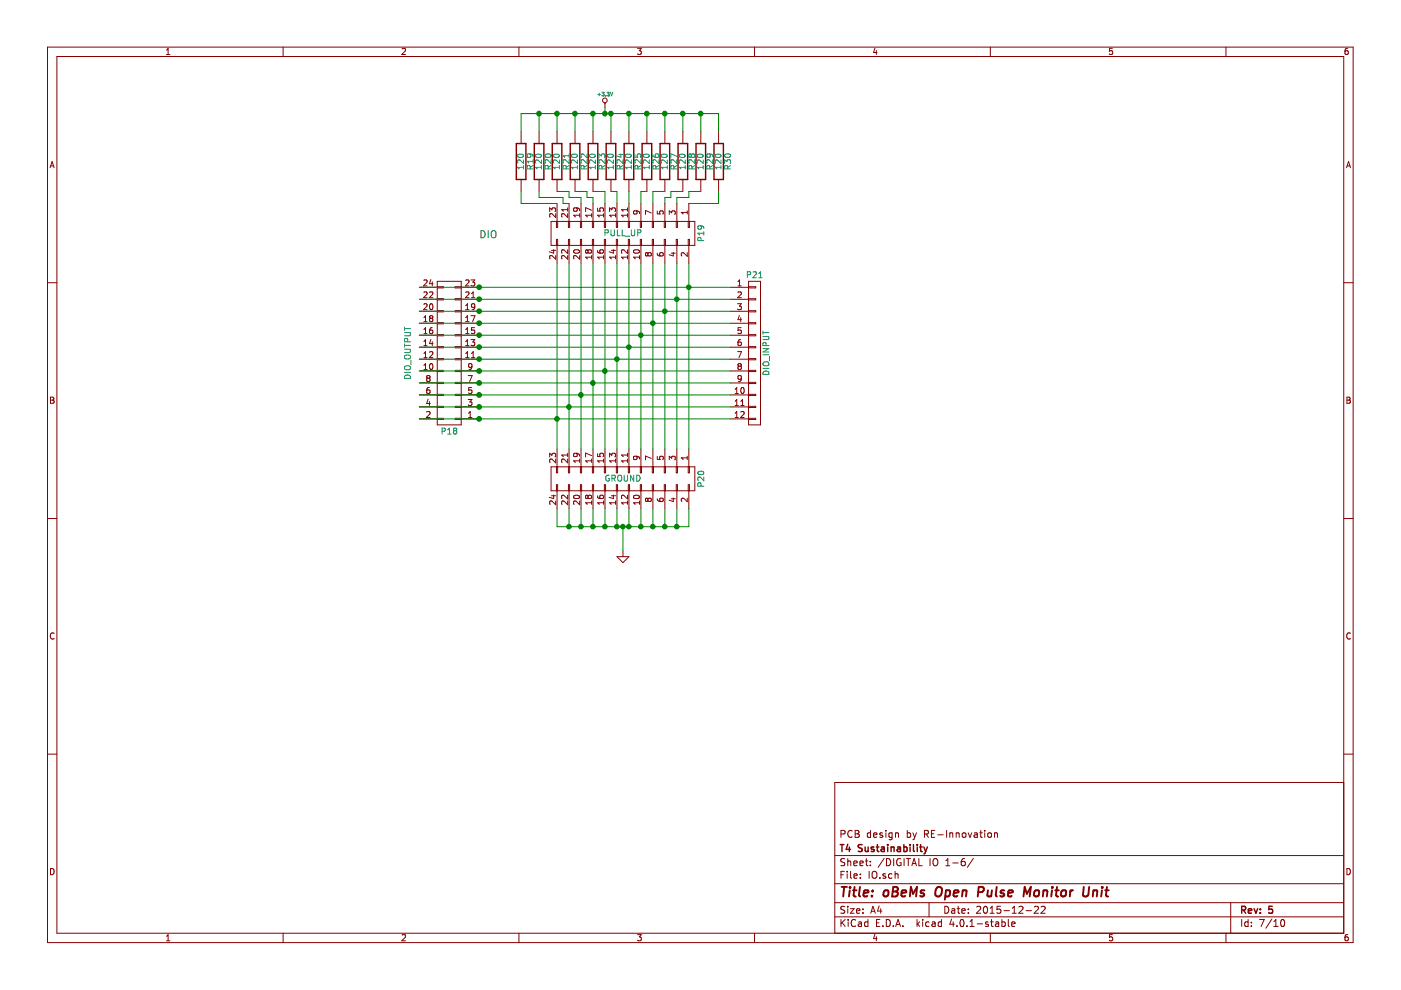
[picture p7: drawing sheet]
EESchema Schematic File Version 2
LIBS:oBeMs_Pulse_PCB-rescue
LIBS:power
LIBS:device
LIBS:transistors
LIBS:conn
LIBS:linear
LIBS:regul
LIBS:74xx
LIBS:cmos4000
LIBS:adc-dac
LIBS:memory
LIBS:xilinx
LIBS:microcontrollers
LIBS:dsp
LIBS:microchip
LIBS:analog_switches
LIBS:motorola
LIBS:texas
LIBS:intel
LIBS:audio
LIBS:interface
LIBS:digital-audio
LIBS:philips
LIBS:display
LIBS:cypress
LIBS:siliconi
LIBS:opto
LIBS:atmel
LIBS:contrib
LIBS:valves
LIBS:oBeMs_Pulse_PCB-cache
LIBS:matts_components
EELAYER 25 0
EELAYER END
$Descr A4 11693 8268
encoding utf-8
Sheet 9 10
Title "oBeMs Open Pulse Monitor Unit"
Date "2015-12-22"
Rev "5"
Comp "T4 Sustainability"
Comment1 "PCB design by RE-Innovation"
Comment2 ""
Comment3 ""
Comment4 ""
$EndDescr
$Comp
L CONN_01X12 P21
U 1 1
P 6300 2950
AR Path="/56378529/5637905A" Ref="P21"  Part="1" 
AR Path="/5637E9E0/5637905A" Ref="P25"  Part="1" 
AR Path="/5637EAA2/5637905A" Ref="P29"  Part="1" 
AR Path="/5637EAA4/5637905A" Ref="P33"  Part="1" 
F 0 "P29" H 6300 3600 50  0000 C CNN
F 1 "DIO_INPUT" V 6400 2950 50  0000 C CNN
F 2 "REInnovationFootprint:HEADER_12Way_Wiedermuller_SX" H 6300 2950 60  0001 C CNN
F 3 "http://docs-europe.electrocomponents.com/webdocs/0fdb/0900766b80fdbcf2.pdf" H 6300 2950 60  0001 C CNN
F 4 "12 Way Pluggable Connector.  SL 5.08 Series" H 6300 2950 60  0001 C CNN "Description"
F 5 "~" H 6300 2950 60  0001 C CNN "Notes"
F 6 "Wiedermuller" H 6300 2950 60  0001 C CNN "Manufacturer"
F 7 "1511360000" H 6300 2950 60  0001 C CNN "Manufacturer Part No"
F 8 "CPC" H 6300 2950 60  0001 C CNN "Supplier 1"
F 9 "CN12535 " H 6300 2950 60  0001 C CNN "Supplier 1 Part No"
F 10 "~" H 6300 2950 60  0001 C CNN "Supplier 2"
F 11 "~" H 6300 2950 60  0001 C CNN "Supplier 2 Part No"
F 12 "~" H 6300 2950 60  0001 C CNN "Cost"
	1    6300 2950
	1    0    0    -1  
$EndComp
$Comp
L R-RESCUE-oBeMs_Pulse_PCB R19
U 1 1
P 4350 1350
AR Path="/56378529/56379077" Ref="R19"  Part="1" 
AR Path="/5637E9E0/56379077" Ref="R31"  Part="1" 
AR Path="/5637EAA2/56379077" Ref="R43"  Part="1" 
AR Path="/5637EAA4/56379077" Ref="R55"  Part="1" 
F 0 "R43" V 4430 1350 50  0000 C CNN
F 1 "120" V 4350 1350 50  0000 C CNN
F 2 "REInnovationFootprint:TH_Resistor_1" H 4350 1350 60  0001 C CNN
F 3 "" H 4350 1350 60  0000 C CNN
F 4 "Value" H 4350 1350 60  0001 C CNN "Description"
F 5 "Value" H 4350 1350 60  0001 C CNN "Notes"
F 6 "Value" H 4350 1350 60  0001 C CNN "Manufacturer"
F 7 "Value" H 4350 1350 60  0001 C CNN "Manufacturer Part No"
F 8 "Value" H 4350 1350 60  0001 C CNN "Supplier 1"
F 9 "Value" H 4350 1350 60  0001 C CNN "Supplier 1 Part No"
F 10 "Value" H 4350 1350 60  0001 C CNN "Supplier 2"
F 11 "Value" H 4350 1350 60  0001 C CNN "Supplier 2 Part No"
	1    4350 1350
	1    0    0    -1  
$EndComp
$Comp
L R-RESCUE-oBeMs_Pulse_PCB R20
U 1 1
P 4500 1350
AR Path="/56378529/56379086" Ref="R20"  Part="1" 
AR Path="/5637E9E0/56379086" Ref="R32"  Part="1" 
AR Path="/5637EAA2/56379086" Ref="R44"  Part="1" 
AR Path="/5637EAA4/56379086" Ref="R56"  Part="1" 
F 0 "R44" V 4580 1350 50  0000 C CNN
F 1 "120" V 4500 1350 50  0000 C CNN
F 2 "REInnovationFootprint:TH_Resistor_1" H 4500 1350 60  0001 C CNN
F 3 "" H 4500 1350 60  0000 C CNN
F 4 "Value" H 4500 1350 60  0001 C CNN "Description"
F 5 "Value" H 4500 1350 60  0001 C CNN "Notes"
F 6 "Value" H 4500 1350 60  0001 C CNN "Manufacturer"
F 7 "Value" H 4500 1350 60  0001 C CNN "Manufacturer Part No"
F 8 "Value" H 4500 1350 60  0001 C CNN "Supplier 1"
F 9 "Value" H 4500 1350 60  0001 C CNN "Supplier 1 Part No"
F 10 "Value" H 4500 1350 60  0001 C CNN "Supplier 2"
F 11 "Value" H 4500 1350 60  0001 C CNN "Supplier 2 Part No"
	1    4500 1350
	1    0    0    -1  
$EndComp
$Comp
L R-RESCUE-oBeMs_Pulse_PCB R21
U 1 1
P 4650 1350
AR Path="/56378529/56379095" Ref="R21"  Part="1" 
AR Path="/5637E9E0/56379095" Ref="R33"  Part="1" 
AR Path="/5637EAA2/56379095" Ref="R45"  Part="1" 
AR Path="/5637EAA4/56379095" Ref="R57"  Part="1" 
F 0 "R45" V 4730 1350 50  0000 C CNN
F 1 "120" V 4650 1350 50  0000 C CNN
F 2 "REInnovationFootprint:TH_Resistor_1" H 4650 1350 60  0001 C CNN
F 3 "" H 4650 1350 60  0000 C CNN
F 4 "Value" H 4650 1350 60  0001 C CNN "Description"
F 5 "Value" H 4650 1350 60  0001 C CNN "Notes"
F 6 "Value" H 4650 1350 60  0001 C CNN "Manufacturer"
F 7 "Value" H 4650 1350 60  0001 C CNN "Manufacturer Part No"
F 8 "Value" H 4650 1350 60  0001 C CNN "Supplier 1"
F 9 "Value" H 4650 1350 60  0001 C CNN "Supplier 1 Part No"
F 10 "Value" H 4650 1350 60  0001 C CNN "Supplier 2"
F 11 "Value" H 4650 1350 60  0001 C CNN "Supplier 2 Part No"
	1    4650 1350
	1    0    0    -1  
$EndComp
$Comp
L R-RESCUE-oBeMs_Pulse_PCB R22
U 1 1
P 4800 1350
AR Path="/56378529/563790A4" Ref="R22"  Part="1" 
AR Path="/5637E9E0/563790A4" Ref="R34"  Part="1" 
AR Path="/5637EAA2/563790A4" Ref="R46"  Part="1" 
AR Path="/5637EAA4/563790A4" Ref="R58"  Part="1" 
F 0 "R46" V 4880 1350 50  0000 C CNN
F 1 "120" V 4800 1350 50  0000 C CNN
F 2 "REInnovationFootprint:TH_Resistor_1" H 4800 1350 60  0001 C CNN
F 3 "" H 4800 1350 60  0000 C CNN
F 4 "Value" H 4800 1350 60  0001 C CNN "Description"
F 5 "Value" H 4800 1350 60  0001 C CNN "Notes"
F 6 "Value" H 4800 1350 60  0001 C CNN "Manufacturer"
F 7 "Value" H 4800 1350 60  0001 C CNN "Manufacturer Part No"
F 8 "Value" H 4800 1350 60  0001 C CNN "Supplier 1"
F 9 "Value" H 4800 1350 60  0001 C CNN "Supplier 1 Part No"
F 10 "Value" H 4800 1350 60  0001 C CNN "Supplier 2"
F 11 "Value" H 4800 1350 60  0001 C CNN "Supplier 2 Part No"
	1    4800 1350
	1    0    0    -1  
$EndComp
$Comp
L R-RESCUE-oBeMs_Pulse_PCB R23
U 1 1
P 4950 1350
AR Path="/56378529/563790B3" Ref="R23"  Part="1" 
AR Path="/5637E9E0/563790B3" Ref="R35"  Part="1" 
AR Path="/5637EAA2/563790B3" Ref="R47"  Part="1" 
AR Path="/5637EAA4/563790B3" Ref="R59"  Part="1" 
F 0 "R47" V 5030 1350 50  0000 C CNN
F 1 "120" V 4950 1350 50  0000 C CNN
F 2 "REInnovationFootprint:TH_Resistor_1" H 4950 1350 60  0001 C CNN
F 3 "" H 4950 1350 60  0000 C CNN
F 4 "Value" H 4950 1350 60  0001 C CNN "Description"
F 5 "Value" H 4950 1350 60  0001 C CNN "Notes"
F 6 "Value" H 4950 1350 60  0001 C CNN "Manufacturer"
F 7 "Value" H 4950 1350 60  0001 C CNN "Manufacturer Part No"
F 8 "Value" H 4950 1350 60  0001 C CNN "Supplier 1"
F 9 "Value" H 4950 1350 60  0001 C CNN "Supplier 1 Part No"
F 10 "Value" H 4950 1350 60  0001 C CNN "Supplier 2"
F 11 "Value" H 4950 1350 60  0001 C CNN "Supplier 2 Part No"
	1    4950 1350
	1    0    0    -1  
$EndComp
$Comp
L R-RESCUE-oBeMs_Pulse_PCB R24
U 1 1
P 5100 1350
AR Path="/56378529/563790C2" Ref="R24"  Part="1" 
AR Path="/5637E9E0/563790C2" Ref="R36"  Part="1" 
AR Path="/5637EAA2/563790C2" Ref="R48"  Part="1" 
AR Path="/5637EAA4/563790C2" Ref="R60"  Part="1" 
F 0 "R48" V 5180 1350 50  0000 C CNN
F 1 "120" V 5100 1350 50  0000 C CNN
F 2 "REInnovationFootprint:TH_Resistor_1" H 5100 1350 60  0001 C CNN
F 3 "" H 5100 1350 60  0000 C CNN
F 4 "Value" H 5100 1350 60  0001 C CNN "Description"
F 5 "Value" H 5100 1350 60  0001 C CNN "Notes"
F 6 "Value" H 5100 1350 60  0001 C CNN "Manufacturer"
F 7 "Value" H 5100 1350 60  0001 C CNN "Manufacturer Part No"
F 8 "Value" H 5100 1350 60  0001 C CNN "Supplier 1"
F 9 "Value" H 5100 1350 60  0001 C CNN "Supplier 1 Part No"
F 10 "Value" H 5100 1350 60  0001 C CNN "Supplier 2"
F 11 "Value" H 5100 1350 60  0001 C CNN "Supplier 2 Part No"
	1    5100 1350
	1    0    0    -1  
$EndComp
$Comp
L +3.3V-RESCUE-oBeMs_Pulse_PCB #PWR030
U 1 1
P 5050 900
AR Path="/56378529/563790C9" Ref="#PWR030"  Part="1" 
AR Path="/5637E9E0/563790C9" Ref="#PWR032"  Part="1" 
AR Path="/5637EAA2/563790C9" Ref="#PWR034"  Part="1" 
AR Path="/5637EAA4/563790C9" Ref="#PWR041"  Part="1" 
F 0 "#PWR034" H 5050 860 30  0001 C CNN
F 1 "+3.3V" H 5050 1010 30  0000 C CNN
F 2 "" H 5050 900 60  0000 C CNN
F 3 "" H 5050 900 60  0000 C CNN
	1    5050 900 
	1    0    0    -1  
$EndComp
Text Notes 4000 2000 0    60   ~ 0
DIO
$Comp
L GND-RESCUE-oBeMs_Pulse_PCB #PWR031
U 1 1
P 5200 4600
AR Path="/56378529/563790D7" Ref="#PWR031"  Part="1" 
AR Path="/5637E9E0/563790D7" Ref="#PWR033"  Part="1" 
AR Path="/5637EAA2/563790D7" Ref="#PWR035"  Part="1" 
AR Path="/5637EAA4/563790D7" Ref="#PWR042"  Part="1" 
F 0 "#PWR035" H 5200 4600 30  0001 C CNN
F 1 "GND" H 5200 4530 30  0001 C CNN
F 2 "" H 5200 4600 60  0000 C CNN
F 3 "" H 5200 4600 60  0000 C CNN
	1    5200 4600
	-1   0    0    -1  
$EndComp
$Comp
L CONN_02X12 P19
U 1 1
P 5200 1950
AR Path="/56378529/563799C8" Ref="P19"  Part="1" 
AR Path="/5637E9E0/563799C8" Ref="P23"  Part="1" 
AR Path="/5637EAA2/563799C8" Ref="P27"  Part="1" 
AR Path="/5637EAA4/563799C8" Ref="P31"  Part="1" 
F 0 "P27" H 5200 2600 50  0000 C CNN
F 1 "PULL_UP" V 5200 1950 50  0000 C CNN
F 2 "REInnovationFootprint:Pin_Header_Straight_2x12" H 5200 750 60  0001 C CNN
F 3 "" H 5200 750 60  0000 C CNN
F 4 "~" H 5200 1950 60  0001 C CNN "Description"
F 5 "~" H 5200 1950 60  0001 C CNN "Notes"
F 6 "~" H 5200 1950 60  0001 C CNN "Manufacturer"
F 7 "~" H 5200 1950 60  0001 C CNN "Manufacturer Part No"
F 8 "~" H 5200 1950 60  0001 C CNN "Supplier 1"
F 9 "~" H 5200 1950 60  0001 C CNN "Supplier 1 Part No"
F 10 "~" H 5200 1950 60  0001 C CNN "Supplier 2"
F 11 "~" H 5200 1950 60  0001 C CNN "Supplier 2 Part No"
F 12 "~" H 5200 1950 60  0001 C CNN "Cost"
	1    5200 1950
	0    1    1    0   
$EndComp
$Comp
L CONN_02X12 P20
U 1 1
P 5200 4000
AR Path="/56378529/56379AE8" Ref="P20"  Part="1" 
AR Path="/5637E9E0/56379AE8" Ref="P24"  Part="1" 
AR Path="/5637EAA2/56379AE8" Ref="P28"  Part="1" 
AR Path="/5637EAA4/56379AE8" Ref="P32"  Part="1" 
F 0 "P28" H 5200 4650 50  0000 C CNN
F 1 "GROUND" V 5200 4000 50  0000 C CNN
F 2 "REInnovationFootprint:Pin_Header_Straight_2x12" H 5200 2800 60  0001 C CNN
F 3 "" H 5200 2800 60  0000 C CNN
F 4 "~" H 5200 4000 60  0001 C CNN "Description"
F 5 "~" H 5200 4000 60  0001 C CNN "Notes"
F 6 "~" H 5200 4000 60  0001 C CNN "Manufacturer"
F 7 "~" H 5200 4000 60  0001 C CNN "Manufacturer Part No"
F 8 "~" H 5200 4000 60  0001 C CNN "Supplier 1"
F 9 "~" H 5200 4000 60  0001 C CNN "Supplier 1 Part No"
F 10 "~" H 5200 4000 60  0001 C CNN "Supplier 2"
F 11 "~" H 5200 4000 60  0001 C CNN "Supplier 2 Part No"
F 12 "~" H 5200 4000 60  0001 C CNN "Cost"
	1    5200 4000
	0    1    1    0   
$EndComp
$Comp
L CONN_02X12 P18
U 1 1
P 3750 2950
AR Path="/56378529/56379B52" Ref="P18"  Part="1" 
AR Path="/5637E9E0/56379B52" Ref="P22"  Part="1" 
AR Path="/5637EAA2/56379B52" Ref="P26"  Part="1" 
AR Path="/5637EAA4/56379B52" Ref="P30"  Part="1" 
F 0 "P26" H 3750 3600 50  0000 C CNN
F 1 "DIO_OUTPUT" V 4100 2950 50  0000 C CNN
F 2 "REInnovationFootprint:Pin_Header_Straight_2x12" H 3750 1750 60  0001 C CNN
F 3 "" H 3750 1750 60  0000 C CNN
F 4 "~" H 3750 2950 60  0001 C CNN "Description"
F 5 "~" H 3750 2950 60  0001 C CNN "Notes"
F 6 "~" H 3750 2950 60  0001 C CNN "Manufacturer"
F 7 "~" H 3750 2950 60  0001 C CNN "Manufacturer Part No"
F 8 "~" H 3750 2950 60  0001 C CNN "Supplier 1"
F 9 "~" H 3750 2950 60  0001 C CNN "Supplier 1 Part No"
F 10 "~" H 3750 2950 60  0001 C CNN "Supplier 2"
F 11 "~" H 3750 2950 60  0001 C CNN "Supplier 2 Part No"
F 12 "~" H 3750 2950 60  0001 C CNN "Cost"
	1    3750 2950
	-1   0    0    1   
$EndComp
$Comp
L R-RESCUE-oBeMs_Pulse_PCB R25
U 1 1
P 5250 1350
AR Path="/56378529/5637A11D" Ref="R25"  Part="1" 
AR Path="/5637E9E0/5637A11D" Ref="R37"  Part="1" 
AR Path="/5637EAA2/5637A11D" Ref="R49"  Part="1" 
AR Path="/5637EAA4/5637A11D" Ref="R61"  Part="1" 
F 0 "R49" V 5330 1350 50  0000 C CNN
F 1 "120" V 5250 1350 50  0000 C CNN
F 2 "REInnovationFootprint:TH_Resistor_1" H 5250 1350 60  0001 C CNN
F 3 "" H 5250 1350 60  0000 C CNN
F 4 "Value" H 5250 1350 60  0001 C CNN "Description"
F 5 "Value" H 5250 1350 60  0001 C CNN "Notes"
F 6 "Value" H 5250 1350 60  0001 C CNN "Manufacturer"
F 7 "Value" H 5250 1350 60  0001 C CNN "Manufacturer Part No"
F 8 "Value" H 5250 1350 60  0001 C CNN "Supplier 1"
F 9 "Value" H 5250 1350 60  0001 C CNN "Supplier 1 Part No"
F 10 "Value" H 5250 1350 60  0001 C CNN "Supplier 2"
F 11 "Value" H 5250 1350 60  0001 C CNN "Supplier 2 Part No"
	1    5250 1350
	1    0    0    -1  
$EndComp
$Comp
L R-RESCUE-oBeMs_Pulse_PCB R26
U 1 1
P 5400 1350
AR Path="/56378529/5637A12B" Ref="R26"  Part="1" 
AR Path="/5637E9E0/5637A12B" Ref="R38"  Part="1" 
AR Path="/5637EAA2/5637A12B" Ref="R50"  Part="1" 
AR Path="/5637EAA4/5637A12B" Ref="R62"  Part="1" 
F 0 "R50" V 5480 1350 50  0000 C CNN
F 1 "120" V 5400 1350 50  0000 C CNN
F 2 "REInnovationFootprint:TH_Resistor_1" H 5400 1350 60  0001 C CNN
F 3 "" H 5400 1350 60  0000 C CNN
F 4 "Value" H 5400 1350 60  0001 C CNN "Description"
F 5 "Value" H 5400 1350 60  0001 C CNN "Notes"
F 6 "Value" H 5400 1350 60  0001 C CNN "Manufacturer"
F 7 "Value" H 5400 1350 60  0001 C CNN "Manufacturer Part No"
F 8 "Value" H 5400 1350 60  0001 C CNN "Supplier 1"
F 9 "Value" H 5400 1350 60  0001 C CNN "Supplier 1 Part No"
F 10 "Value" H 5400 1350 60  0001 C CNN "Supplier 2"
F 11 "Value" H 5400 1350 60  0001 C CNN "Supplier 2 Part No"
	1    5400 1350
	1    0    0    -1  
$EndComp
$Comp
L R-RESCUE-oBeMs_Pulse_PCB R27
U 1 1
P 5550 1350
AR Path="/56378529/5637A139" Ref="R27"  Part="1" 
AR Path="/5637E9E0/5637A139" Ref="R39"  Part="1" 
AR Path="/5637EAA2/5637A139" Ref="R51"  Part="1" 
AR Path="/5637EAA4/5637A139" Ref="R63"  Part="1" 
F 0 "R51" V 5630 1350 50  0000 C CNN
F 1 "120" V 5550 1350 50  0000 C CNN
F 2 "REInnovationFootprint:TH_Resistor_1" H 5550 1350 60  0001 C CNN
F 3 "" H 5550 1350 60  0000 C CNN
F 4 "Value" H 5550 1350 60  0001 C CNN "Description"
F 5 "Value" H 5550 1350 60  0001 C CNN "Notes"
F 6 "Value" H 5550 1350 60  0001 C CNN "Manufacturer"
F 7 "Value" H 5550 1350 60  0001 C CNN "Manufacturer Part No"
F 8 "Value" H 5550 1350 60  0001 C CNN "Supplier 1"
F 9 "Value" H 5550 1350 60  0001 C CNN "Supplier 1 Part No"
F 10 "Value" H 5550 1350 60  0001 C CNN "Supplier 2"
F 11 "Value" H 5550 1350 60  0001 C CNN "Supplier 2 Part No"
	1    5550 1350
	1    0    0    -1  
$EndComp
$Comp
L R-RESCUE-oBeMs_Pulse_PCB R28
U 1 1
P 5700 1350
AR Path="/56378529/5637A147" Ref="R28"  Part="1" 
AR Path="/5637E9E0/5637A147" Ref="R40"  Part="1" 
AR Path="/5637EAA2/5637A147" Ref="R52"  Part="1" 
AR Path="/5637EAA4/5637A147" Ref="R64"  Part="1" 
F 0 "R52" V 5780 1350 50  0000 C CNN
F 1 "120" V 5700 1350 50  0000 C CNN
F 2 "REInnovationFootprint:TH_Resistor_1" H 5700 1350 60  0001 C CNN
F 3 "" H 5700 1350 60  0000 C CNN
F 4 "Value" H 5700 1350 60  0001 C CNN "Description"
F 5 "Value" H 5700 1350 60  0001 C CNN "Notes"
F 6 "Value" H 5700 1350 60  0001 C CNN "Manufacturer"
F 7 "Value" H 5700 1350 60  0001 C CNN "Manufacturer Part No"
F 8 "Value" H 5700 1350 60  0001 C CNN "Supplier 1"
F 9 "Value" H 5700 1350 60  0001 C CNN "Supplier 1 Part No"
F 10 "Value" H 5700 1350 60  0001 C CNN "Supplier 2"
F 11 "Value" H 5700 1350 60  0001 C CNN "Supplier 2 Part No"
	1    5700 1350
	1    0    0    -1  
$EndComp
$Comp
L R-RESCUE-oBeMs_Pulse_PCB R29
U 1 1
P 5850 1350
AR Path="/56378529/5637A155" Ref="R29"  Part="1" 
AR Path="/5637E9E0/5637A155" Ref="R41"  Part="1" 
AR Path="/5637EAA2/5637A155" Ref="R53"  Part="1" 
AR Path="/5637EAA4/5637A155" Ref="R65"  Part="1" 
F 0 "R53" V 5930 1350 50  0000 C CNN
F 1 "120" V 5850 1350 50  0000 C CNN
F 2 "REInnovationFootprint:TH_Resistor_1" H 5850 1350 60  0001 C CNN
F 3 "" H 5850 1350 60  0000 C CNN
F 4 "Value" H 5850 1350 60  0001 C CNN "Description"
F 5 "Value" H 5850 1350 60  0001 C CNN "Notes"
F 6 "Value" H 5850 1350 60  0001 C CNN "Manufacturer"
F 7 "Value" H 5850 1350 60  0001 C CNN "Manufacturer Part No"
F 8 "Value" H 5850 1350 60  0001 C CNN "Supplier 1"
F 9 "Value" H 5850 1350 60  0001 C CNN "Supplier 1 Part No"
F 10 "Value" H 5850 1350 60  0001 C CNN "Supplier 2"
F 11 "Value" H 5850 1350 60  0001 C CNN "Supplier 2 Part No"
	1    5850 1350
	1    0    0    -1  
$EndComp
$Comp
L R-RESCUE-oBeMs_Pulse_PCB R30
U 1 1
P 6000 1350
AR Path="/56378529/5637A163" Ref="R30"  Part="1" 
AR Path="/5637E9E0/5637A163" Ref="R42"  Part="1" 
AR Path="/5637EAA2/5637A163" Ref="R54"  Part="1" 
AR Path="/5637EAA4/5637A163" Ref="R66"  Part="1" 
F 0 "R54" V 6080 1350 50  0000 C CNN
F 1 "120" V 6000 1350 50  0000 C CNN
F 2 "REInnovationFootprint:TH_Resistor_1" H 6000 1350 60  0001 C CNN
F 3 "" H 6000 1350 60  0000 C CNN
F 4 "Value" H 6000 1350 60  0001 C CNN "Description"
F 5 "Value" H 6000 1350 60  0001 C CNN "Notes"
F 6 "Value" H 6000 1350 60  0001 C CNN "Manufacturer"
F 7 "Value" H 6000 1350 60  0001 C CNN "Manufacturer Part No"
F 8 "Value" H 6000 1350 60  0001 C CNN "Supplier 1"
F 9 "Value" H 6000 1350 60  0001 C CNN "Supplier 1 Part No"
F 10 "Value" H 6000 1350 60  0001 C CNN "Supplier 2"
F 11 "Value" H 6000 1350 60  0001 C CNN "Supplier 2 Part No"
	1    6000 1350
	1    0    0    -1  
$EndComp
Wire Wire Line
	3500 2400 6100 2400
Connection ~ 4000 2400
Wire Wire Line
	3500 2500 6100 2500
Wire Wire Line
	3500 2600 6100 2600
Wire Wire Line
	3500 2700 6100 2700
Wire Wire Line
	3500 2800 6100 2800
Wire Wire Line
	3500 2900 6100 2900
Wire Wire Line
	3500 3000 6100 3000
Wire Wire Line
	3500 3100 6100 3100
Wire Wire Line
	3500 3200 6100 3200
Wire Wire Line
	3500 3300 6100 3300
Wire Wire Line
	3500 3400 6100 3400
Wire Wire Line
	3500 3500 6100 3500
Connection ~ 4000 2500
Connection ~ 4000 2600
Connection ~ 4000 2700
Connection ~ 4000 2800
Connection ~ 4000 2900
Connection ~ 4000 3000
Connection ~ 4000 3100
Connection ~ 4000 3200
Connection ~ 4000 3300
Connection ~ 4000 3400
Connection ~ 4000 3500
Wire Wire Line
	5750 2200 5750 3750
Connection ~ 5750 2400
Wire Wire Line
	5650 2200 5650 3750
Connection ~ 5650 2500
Wire Wire Line
	5550 2200 5550 3750
Connection ~ 5550 2600
Wire Wire Line
	5450 2200 5450 3750
Connection ~ 5450 2700
Wire Wire Line
	5350 2200 5350 3750
Connection ~ 5350 2800
Wire Wire Line
	5250 2200 5250 3750
Connection ~ 5250 2900
Wire Wire Line
	5150 2200 5150 3750
Connection ~ 5150 3000
Wire Wire Line
	5050 2200 5050 3750
Connection ~ 5050 3100
Wire Wire Line
	4950 2200 4950 3750
Connection ~ 4950 3200
Wire Wire Line
	4850 2200 4850 3750
Connection ~ 4850 3300
Wire Wire Line
	4750 2200 4750 3750
Connection ~ 4750 3400
Wire Wire Line
	4650 2200 4650 3750
Connection ~ 4650 3500
Wire Wire Line
	4650 4250 4650 4400
Wire Wire Line
	4650 4400 5750 4400
Wire Wire Line
	5750 4400 5750 4250
Wire Wire Line
	5650 4250 5650 4400
Connection ~ 5650 4400
Wire Wire Line
	5550 4250 5550 4400
Connection ~ 5550 4400
Wire Wire Line
	5450 4250 5450 4400
Connection ~ 5450 4400
Wire Wire Line
	5350 4250 5350 4400
Connection ~ 5350 4400
Wire Wire Line
	5250 4250 5250 4400
Connection ~ 5250 4400
Wire Wire Line
	5150 4250 5150 4400
Connection ~ 5150 4400
Wire Wire Line
	5050 4250 5050 4400
Connection ~ 5050 4400
Wire Wire Line
	4950 4250 4950 4400
Connection ~ 4950 4400
Wire Wire Line
	4850 4250 4850 4400
Connection ~ 4850 4400
Wire Wire Line
	4750 4250 4750 4400
Connection ~ 4750 4400
Wire Wire Line
	5200 4600 5200 4400
Connection ~ 5200 4400
Wire Wire Line
	5250 1700 5250 1600
Wire Wire Line
	5350 1700 5350 1600
Wire Wire Line
	5350 1600 5400 1600
Wire Wire Line
	5450 1700 5450 1600
Wire Wire Line
	5450 1600 5550 1600
Wire Wire Line
	5550 1700 5550 1650
Wire Wire Line
	5550 1650 5600 1650
Wire Wire Line
	5600 1650 5600 1600
Wire Wire Line
	5600 1600 5700 1600
Wire Wire Line
	5650 1700 5650 1650
Wire Wire Line
	5650 1650 5750 1650
Wire Wire Line
	5750 1650 5750 1600
Wire Wire Line
	5750 1600 5850 1600
Wire Wire Line
	5750 1700 6000 1700
Wire Wire Line
	6000 1700 6000 1600
Wire Wire Line
	5150 1700 5150 1600
Wire Wire Line
	5150 1600 5100 1600
Wire Wire Line
	5050 1700 5050 1600
Wire Wire Line
	5050 1600 4950 1600
Wire Wire Line
	4950 1700 4950 1650
Wire Wire Line
	4950 1650 4900 1650
Wire Wire Line
	4900 1650 4900 1600
Wire Wire Line
	4900 1600 4800 1600
Wire Wire Line
	4850 1700 4850 1650
Wire Wire Line
	4850 1650 4750 1650
Wire Wire Line
	4750 1650 4750 1600
Wire Wire Line
	4750 1600 4650 1600
Wire Wire Line
	4750 1700 4700 1700
Wire Wire Line
	4700 1700 4700 1650
Wire Wire Line
	4700 1650 4500 1650
Wire Wire Line
	4500 1650 4500 1600
Wire Wire Line
	4650 1700 4350 1700
Wire Wire Line
	4350 1700 4350 1600
Wire Wire Line
	4350 1100 4350 950 
Wire Wire Line
	4350 950  6000 950 
Wire Wire Line
	6000 950  6000 1100
Wire Wire Line
	5850 1100 5850 950 
Connection ~ 5850 950 
Wire Wire Line
	5700 1100 5700 950 
Connection ~ 5700 950 
Wire Wire Line
	5550 1100 5550 950 
Connection ~ 5550 950 
Wire Wire Line
	5400 1100 5400 950 
Connection ~ 5400 950 
Wire Wire Line
	5250 1100 5250 950 
Connection ~ 5250 950 
Wire Wire Line
	5100 1100 5100 950 
Connection ~ 5100 950 
Wire Wire Line
	4950 1100 4950 950 
Connection ~ 4950 950 
Wire Wire Line
	4800 1100 4800 950 
Connection ~ 4800 950 
Wire Wire Line
	4650 1100 4650 950 
Connection ~ 4650 950 
Wire Wire Line
	4500 1100 4500 950 
Connection ~ 4500 950 
Wire Wire Line
	5050 900  5050 950 
Connection ~ 5050 950 
$EndSCHEMATC
